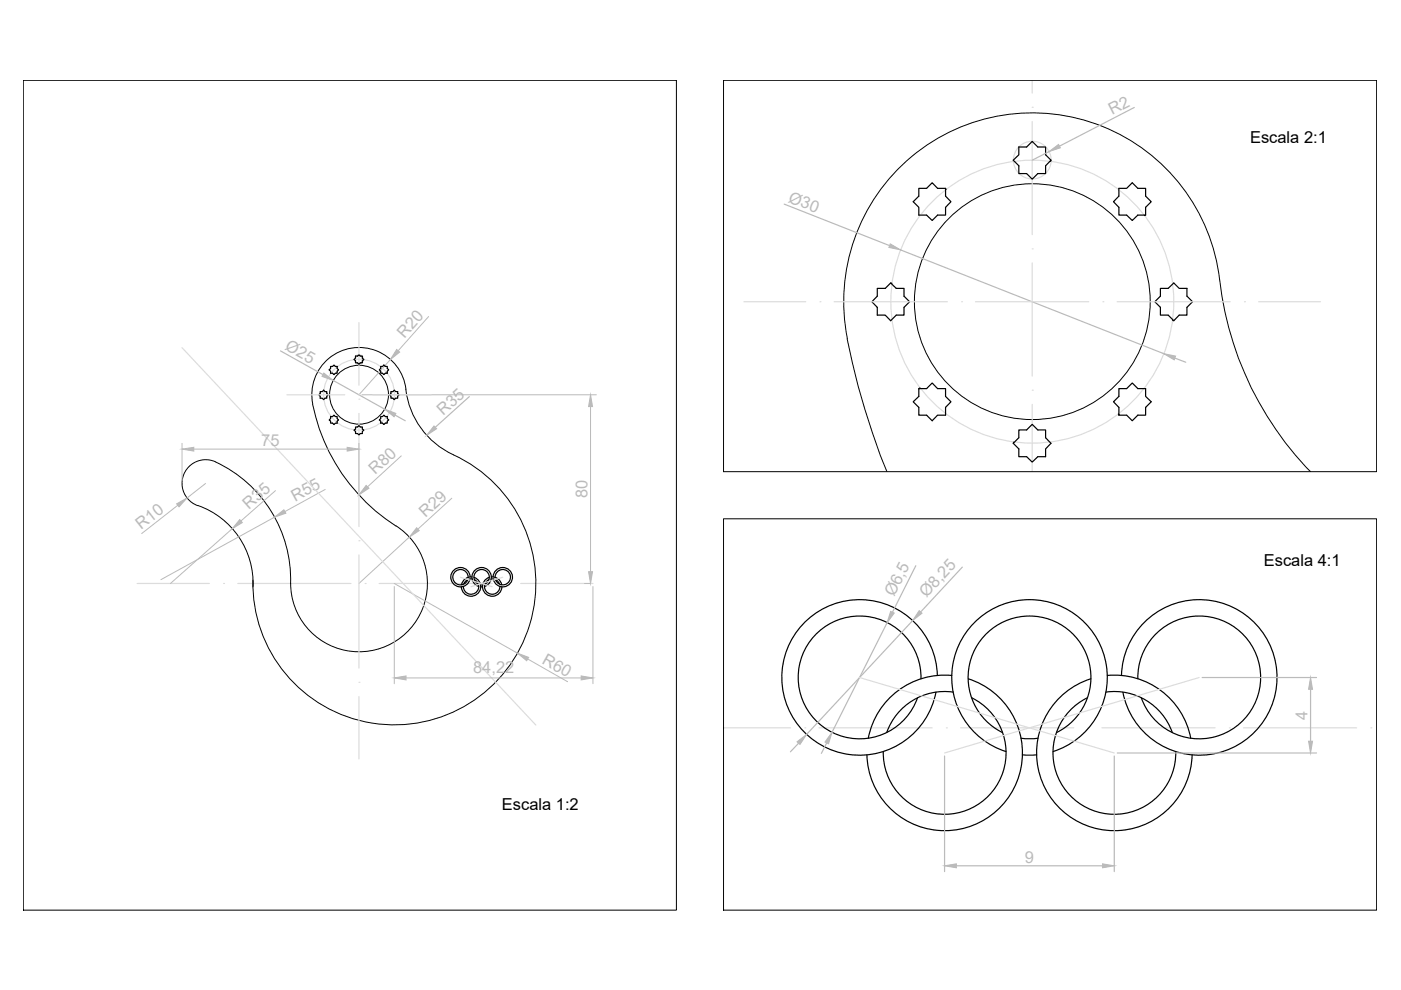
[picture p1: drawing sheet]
<svg xmlns="http://www.w3.org/2000/svg" width="297mm" height="210mm" viewBox="0 0 297 210" stroke-linecap="round" stroke-linejoin="round" font-family="sans-serif">
<!-- layer: 0 -->
<g fill="none" stroke="#000" stroke-width=".21">
<path d="M4.9 17h138.5v176h-138.5zM153.4 17h138.5v83h-138.5zM179.6 71.8a157.1 157.1 0 0 0 8.4 28.2M179.7 71.8a40 40 0 0 1 32.9-47.4 40 40 0 0 1 46 34.9 69.3 69.3 0 0 0 19.2 40.7M66.3 85.7a40 40 0 0 0 17.6 25.8M86 82.5a17.5 17.5 0 0 0 10.1 13.9M86.1 82.5a10 10 0 0 0-11.5-8.7 10 10 0 0 0-8.3 11.8M96.1 96.4a30 30 0 0 1 3.4 52.7 30 30 0 0 1-45.9-26.1M41.9 107.2a5 5 0 0 1-2.9-6.6 5 5 0 0 1 6.7-2.7 27.6 27.6 0 0 1 15.9 25.8M42 107.2a17.5 17.5 0 0 1 11.6 17.2M83.9 111.5a14.5 14.5 0 0 1-.8 24.9 14.5 14.5 0 0 1-21.5-12.7M153.4 110h138.5v83h-138.5z"/>
<circle cx="218.9" cy="64" r="25"/>
<circle cx="76.1" cy="83.7" r="6.2"/>
</g>
<!-- layer: Ejes -->
<g fill="none" stroke="#dcdcdc" stroke-width=".25">
<path d="M218.8 17.1v2.6M218.8 22.7h.1M218.8 25.8v24M218.8 52.8h.1M218.8 55.7v24M38.6 73.7l75 80M76.1 68.4v13.3M157.7 64h13.1M173.8 64h.1M176.9 64h24M203.9 64h.1M206.8 64h24"/>
<path d="M233.8 64h.1M236.8 64h24M263.8 64h.1M266.9 64h13.1M60.8 83.7h12.3M76.1 84.6h.1M76.1 83.7h.1M76.1 87.6v24M79.1 83.7h12.3M218.8 82.7h.1M218.8 85.7v14.3M76.1 114.7h.1"/>
<path d="M76.1 117.7v24M29.1 123.7h15.3M47.4 123.7h.1M50.4 123.7h24M77.4 123.7h.1M80.4 123.7h24M97.6 122.4l6.7 2M106.6 122.4l-6.7 2M107.4 123.7h.1M110.4 123.7h15.3M76.1 144.7h.1M76.1 147.7v13.2"/>
<path d="M153.4 154.3h14.2M170.6 154.3h.1M173.6 154.3h24M182.2 143.7l54 16M200.6 154.3h.1M203.7 154.3h24M230.7 154.3h.1M233.6 154.3h24M254.2 143.7l-53.9 16M260.6 154.3h.1M263.6 154.3h24M290.6 154.3h.1"/>
<circle cx="218.9" cy="33.9" r="4"/>
<circle cx="76.1" cy="76.2" r=".99"/>
<circle cx="218.9" cy="64" r="30"/>
<circle cx="76.1" cy="83.7" r="7.5"/>
</g>
<!-- layer: Cotas -->
<g fill="none" stroke="#bababa" stroke-width=".21">
<path d="M82.7 76.3l-6.6 7.4M90.9 67.1l-6.5 7.3M38.6 94v7.9M41.1 95.2h32.5M76.1 94v10.3M76.7 83.7h49.7M85.1 96.7l-7.2 6.5M125.2 86.2v35M37.7 107.1l-7.7 6M43.6 102.5l-3.9 3.1M49.2 112.1l-13.1 11.6M58.2 109.7l-24.1 13.2"/>
<path d="M58.4 104l-7.3 6.5M68.9 103.8l-8.5 4.7M86.8 113.9l-10.7 9.8M95.8 105.6l-7.2 6.6M83.6 123.7l26.1 14.8M83.6 124.3v20.7M111.9 139.7l8.4 4.8M123.9 123.7h1.2M125.7 124.3v20.7M86.1 143.7h37.1"/>
</g>
<g fill="#bababa" stroke="#bababa" stroke-width=".21">
<path d="M58.2 109.7l2-1.6 .4 .7z"/>
<path d="M88.3 111.9l.6 .6-2.1 1.4z"/>
<path d="M109.7 138.5l2.4 .9-.4 .7z"/>
<path d="M50.8 110.2l.6 .6-2.2 1.3z"/>
<path d="M125.2 83.7l.4 2.5h-.8z"/>
<path d="M124.8 121.2h.8l-.4 2.5z"/>
<path d="M84.1 74.1l.6 .5-2 1.7z"/>
<path d="M38.6 95.2l2.5-.4v.8z"/>
<path d="M73.6 94.8l2.5 .4-2.5 .4z"/>
<path d="M77.6 102.9l.6 .6-2.1 1.4z"/>
<path d="M123.2 143.3l2.5 .4-2.5 .5z"/>
<path d="M83.6 143.7l2.5-.4v.9z"/>
<path d="M37.5 106.8l2.2-1.2-1.7 1.9z"/>
<path d="M92 90.3l.6 .6-2.1 1.4z"/>
<path d="M81.6 86.8l2.3 .8-.3 .8z"/>
<path d="M68.7 79.1l1.9 1.6-2.3-.9z"/>
<path d="M222.4 32.1l2-1.5 .4 .7z"/>
<path d="M246.7 75l2.5 .5-.3 .8z"/>
<path d="M188.8 51.7l2.1 1.3-2.4-.5z"/>
<path d="M200.3 183.6l2.5-.5v.9z"/>
<path d="M233.8 183.1l2.4 .5-2.4 .4z"/>
<path d="M277.9 143.7l.4 2.4h-.9z"/>
<path d="M277.4 157.2h.9l-.4 2.5z"/>
<path d="M176.4 155.3l-.7 2.4-.8-.4z"/>
<path d="M188.8 129.6l.8 .4-1.5 2.1z"/>
<path d="M169 157.3l2-1.6-1.4 2.1z"/>
<path d="M194.9 129.5l.6 .5-2 1.6z"/>
</g>
<g fill="none" stroke="#bababa" stroke-width=".25">
<path d="M222.4 32.1l-3.6 1.9M240.5 22.8l-15.9 8.2M166.3 43.3l22.3 8.8M190.9 53l55.8 22M59.5 74.4l9 5M249.1 75.9l2.3 .9M70.6 80.7l11 6.1M83.7 88l2.2 1.2M99.5 84.1l-7.2 6.5M194.2 119.9l-5 9.9M188.1 132.1l-11.7 23.2M193.5 131.6l-22.5 24.1"/>
<path d="M204 120.2l-8.8 9.6M169.3 157.6l-1.7 1.8M175.3 157.5l-1.2 2.2M236.9 159.7h42.2M254.9 143.7h24.2M277.9 146.1v11.1M200.3 160.3v24.5M236.2 160.3v24.5M202.8 183.6h31"/>
</g>
<!-- layer: 0 -->
<g fill="none" stroke="#000" stroke-width=".25">
<path d="M194.8 39.9h1.7l1.1-1.2 1.2 1.2h1.7v1.7l1.1 1.2-1.1 1.2v1.6h-1.7l-1.2 1.2-1.1-1.2h-1.7v-1.6l-1.2-1.2 1.2-1.2zM200.5 39.9l.1 .3M216 31.2h1.7l1.1-1.2 1.2 1.2h1.7v1.6l1.1 1.2-1.1 1.2v1.6h-1.7l-1.2 1.2-1.1-1.2h-1.7v-1.6l-1.2-1.2 1.2-1.2zM222.8 34l-.1 .2M237.2 39.9h1.7l1.2-1.2 1.1 1.2h1.7v1.7l1.2 1.2-1.2 1.2v1.6h-1.7l-1.1 1.2-1.2-1.2h-1.7v-1.6l-1.1-1.2 1.1-1.2zM242.9 45.6l-.3 .1M70.1 77.7h.4l.3-.3 .3 .3h.4v.4l.3 .3-.3 .3v.4h-.4l-.3 .3-.3-.3h-.4v-.4l-.3-.3 .3-.3zM71.5 77.7v.1M75.4 75.5h.4l.3-.3 .3 .3h.4v.4l.3 .3-.3 .3v.4h-.4l-.3 .3-.3-.3h-.4v-.4l-.3-.3 .3-.3zM77.1 76.2v.1M80.7 77.7h.4l.3-.3 .3 .3h.4v.4l.3 .3-.3 .3v.4h-.4l-.3 .3-.3-.3h-.4v-.4l-.3-.3 .3-.3zM82 79.1h.1"/>
<path d="M186 61.1h1.7l1.1-1.1 1.2 1.1h1.7v1.7l1.2 1.2-1.2 1.2v1.6h-1.7l-1.2 1.2-1.1-1.2h-1.7v-1.6l-1.1-1.2 1.1-1.2zM188.8 60l.3 .1M246 61.1h1.7l1.2-1.1 1.1 1.1h1.7v1.7l1.1 1.2-1.1 1.2v1.6h-1.7l-1.1 1.2-1.2-1.2h-1.7v-1.6l-1.2-1.2 1.2-1.2zM248.6 67.9l.3 .1M67.9 83h.4l.3-.3 .3 .3h.4v.4l.3 .3-.3 .3v.4h-.4l-.3 .3-.3-.3h-.4v-.4l-.3-.3 .3-.3zM68.6 82.7h.1M70.1 88.3h.4l.3-.3 .3 .3h.4v.4l.3 .3-.3 .3v.4h-.4l-.3 .3-.3-.3h-.4v-.4l-.3-.3 .3-.3zM70.1 88.3h.1M75.1 91.2h.1M75.4 90.5h.4l.3-.3 .3 .3h.4v.4l.3 .3-.3 .3v.4h-.4l-.3 .3-.3-.3h-.4v-.4l-.3-.3 .3-.3zM80.7 89.7h.1M80.7 88.3h.4l.3-.3 .3 .3h.4v.4l.3 .3-.3 .3v.4h-.4l-.3 .3-.3-.3h-.4v-.4l-.3-.3 .3-.3z"/>
<path d="M82.9 83h.4l.3-.3 .3 .3h.4v.4l.3 .3-.3 .3v.4h-.4l-.3 .3-.3-.3h-.4v-.4l-.3-.3 .3-.3zM83.6 84.7h.1M194.8 82.4h1.7l1.1-1.2 1.2 1.2h1.7v1.6l1.1 1.2-1.1 1.2v1.6h-1.7l-1.2 1.2-1.1-1.2h-1.7v-1.6l-1.2-1.2 1.2-1.2zM195.1 82.3l-.3 .1M215 93.7l-.2 .3M216 91.2h1.7l1.1-1.2 1.2 1.2h1.7v1.6l1.1 1.2-1.1 1.2v1.6h-1.7l-1.2 1.2-1.1-1.2h-1.7v-1.6l-1.2-1.2 1.2-1.2zM237.1 87.8l.1 .2M237.2 82.4h1.7l1.2-1.2 1.1 1.2h1.7v1.6l1.2 1.2-1.2 1.2v1.6h-1.7l-1.1 1.2-1.2-1.2h-1.7v-1.6l-1.1-1.2 1.1-1.2zM99.3 122.4a1.63 1.63 0 0 0-2.3-1.5 1.63 1.63 0 0 0-.5 2.7 1.63 1.63 0 0 0 2.7-.7M99.7 122.3a2.05 2.05 0 0 0-3-1.7 2.05 2.05 0 0 0-.3 3.4 2.05 2.05 0 0 0 3.2-1.2M100.1 122.3a2.05 2.05 0 0 0-2.2 1.7M100.1 122.8a1.63 1.63 0 0 0-1.8 1"/>
<path d="M100.5 122.4a2.05 2.05 0 0 1 .6 3.6 2.05 2.05 0 0 1-3.3-1.6M100.6 122.9a1.63 1.63 0 0 1 .1 2.9 1.63 1.63 0 0 1-2.5-1.5M101.4 123.8a1.63 1.63 0 0 1-.6-2.4 1.63 1.63 0 0 1 2.6 0 1.63 1.63 0 0 1-.6 2.4M101.5 124.3a2.05 2.05 0 0 1-1-3.1 2.05 2.05 0 0 1 3.3 0 2.05 2.05 0 0 1-1.1 3.1M101.9 124h.4M101.9 124.4h.4M103.6 122.9a1.63 1.63 0 0 0-.1 2.9 1.63 1.63 0 0 0 2.5-1.5M103.7 122.4a2.05 2.05 0 0 0-.6 3.6 2.05 2.05 0 0 0 3.3-1.6M104.1 122.8a1.63 1.63 0 0 1 1.8 1M104.2 122.3a2.05 2.05 0 0 1 2.2 1.7M104.5 122.3a2.05 2.05 0 0 1 3-1.7 2.05 2.05 0 0 1 .3 3.4 2.05 2.05 0 0 1-3.2-1.2M105 122.4a1.63 1.63 0 0 1 2.2-1.5 1.63 1.63 0 0 1 .5 2.7 1.63 1.63 0 0 1-2.6-.7"/>
<path d="M195.3 143.9a13 13 0 0 0-18.1-12.3 13 13 0 0 0-3.9 21.5 13 13 0 0 0 21.2-5.1M198.7 143.2a16.5 16.5 0 0 0-24-14.2 16.5 16.5 0 0 0-2.3 27.8 16.5 16.5 0 0 0 26-10M201.8 143.2a16.5 16.5 0 0 0-17.7 13.3M202.1 146.7a13 13 0 0 0-14.1 8.6M205.3 143.9a16.5 16.5 0 0 1 4.9 28.9 16.5 16.5 0 0 1-26.4-12.7M206 148a13 13 0 0 1 1 22.8 13 13 0 0 1-19.7-11.4M212.5 155.3a13 13 0 0 1-4.4-19.8 13 13 0 0 1 20.3 0 13 13 0 0 1-4.4 19.8M213.3 159.3a16.5 16.5 0 0 1-8.4-25.3 16.5 16.5 0 0 1 26.7 0 16.5 16.5 0 0 1-8.3 25.3M216.5 156.5l1.8 .1 1.8-.1M230.5 148a13 13 0 0 0-1 22.8 13 13 0 0 0 19.8-11.4M231.3 143.9a16.5 16.5 0 0 0-4.9 28.9 16.5 16.5 0 0 0 26.4-12.7M234.5 146.7a13 13 0 0 1 14 8.6"/>
<path d="M234.8 143.2a16.5 16.5 0 0 1 17.7 13.3M237.8 143.2a16.5 16.5 0 0 1 24-14.2 16.5 16.5 0 0 1 2.3 27.8 16.5 16.5 0 0 1-26-10M241.2 143.9a13 13 0 0 1 18.1-12.3 13 13 0 0 1 3.9 21.5 13 13 0 0 1-21.2-5.1M216.8 160.1h3"/>
</g>
<g font-size="3.5" fill="#bababa">
<text x="235.8" y="24.5" transform="rotate(-27 235.8 24.5)">R2</text>
<text x="167" y="42.8" transform="rotate(21 167 42.8)">Ø30</text>
<text x="85.8" y="71.8" transform="rotate(-48 85.8 71.8)">R20</text>
<text x="60.2" y="74" transform="rotate(29 60.2 74)">Ø25</text>
<text x="94" y="88.2" transform="rotate(-42 94 88.2)">R35</text>
<text x="55.4" y="94.6">75</text>
<text x="79.6" y="100.8" transform="rotate(-43 79.6 100.8)">R80</text>
<text x="62.6" y="106.5" transform="rotate(-29 62.6 106.5)">R55</text>
<text x="124.5" y="105.6" transform="rotate(-90 124.5 105.6)">80</text>
<text x="29.9" y="112.4" transform="rotate(-38 29.9 112.4)">R10</text>
<text x="52.8" y="108.1" transform="rotate(-42 52.8 108.1)">R35</text>
<text x="90.2" y="109.8" transform="rotate(-43 90.2 109.8)">R29</text>
<text x="189.6" y="126.6" transform="rotate(-63 189.6 126.6)">Ø6,5</text>
<text x="196.4" y="126.8" transform="rotate(-47 196.4 126.8)">Ø8,25</text>
<text x="100.3" y="142.6">84,22</text>
<text x="114.7" y="140.6" transform="rotate(30 114.7 140.6)">R60</text>
<text x="277.2" y="152.6" transform="rotate(-90 277.2 152.6)">4</text>
<text x="217.3" y="182.9">9</text>
</g>
<g font-size="3.5">
<text x="265" y="30.3">Escala 2:1</text>
<text x="268" y="120.1">Escala 4:1</text>
<text x="106.4" y="171.8">Escala 1:2</text>
</g>
</svg>
